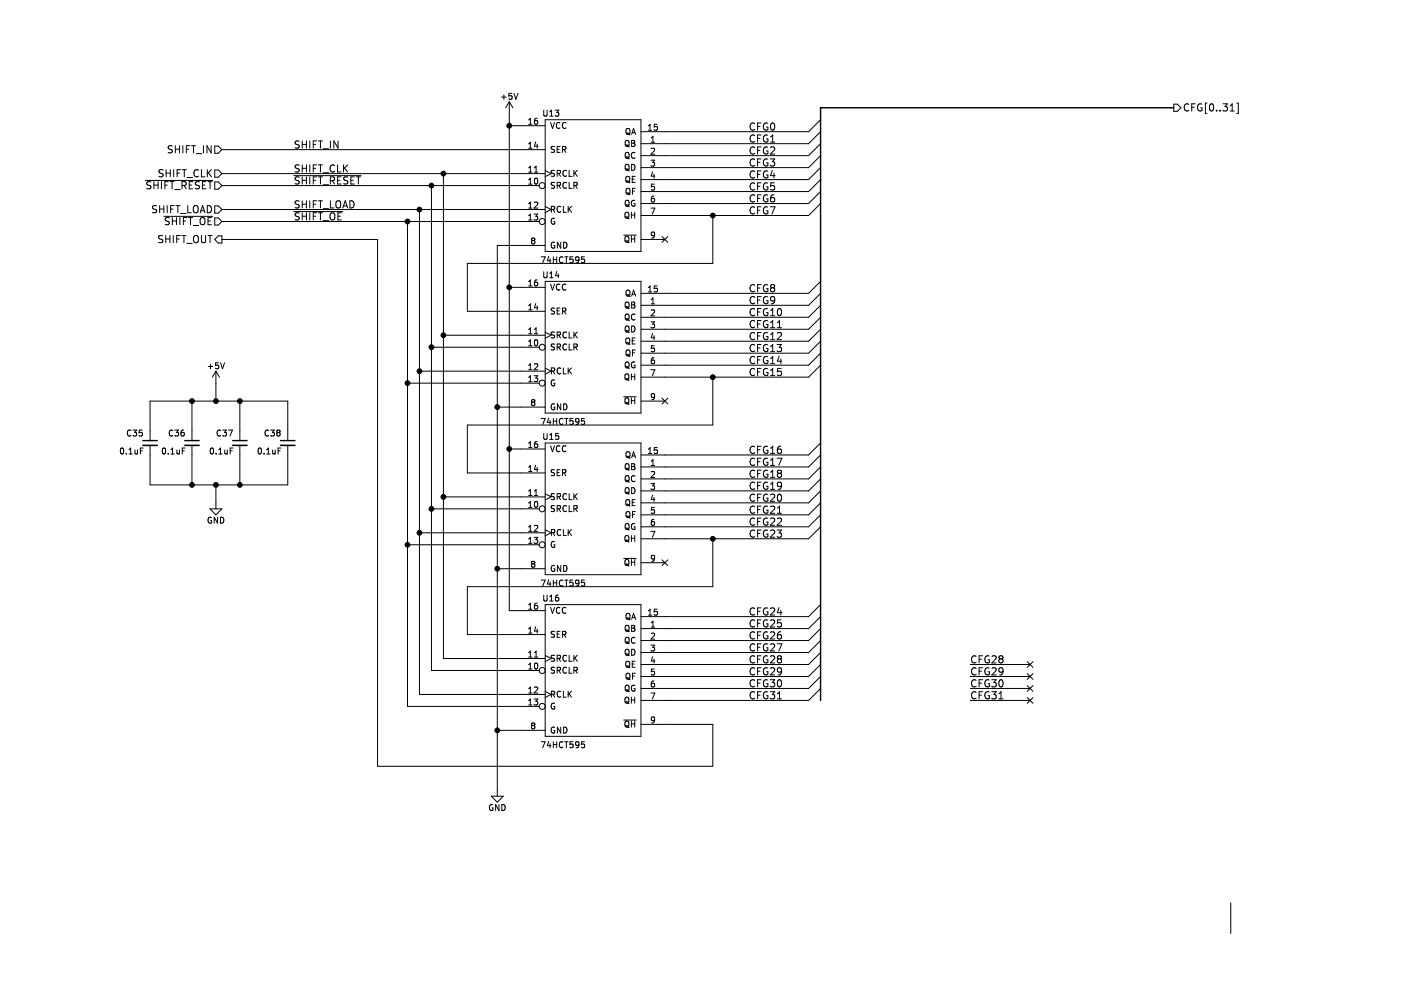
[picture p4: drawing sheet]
EESchema Schematic File Version 2
LIBS:my-maxim
LIBS:my-conn
LIBS:my-gates
LIBS:my-display
LIBS:my-cmos4000
LIBS:my-osc
LIBS:my-interface
LIBS:my-74xx
LIBS:my-ftdi
LIBS:my-microchip
LIBS:my-regul
LIBS:my-power
LIBS:my-nxp
LIBS:my-device
LIBS:squid-cache
EELAYER 25 0
EELAYER END
$Descr A4 11693 8268
encoding utf-8
Sheet 4 11
Title "SERIAL SQUID"
Date "2016-05-02"
Rev "-"
Comp "Tratech Solutions, Inc., Seoul, South Korea"
Comment1 "Email: rclott@tratechsol.com"
Comment2 "Author: Chris Lott"
Comment3 ""
Comment4 ""
$EndDescr
$Comp
L 74HC595 U13
U 1 1
P 4950 1550
F 0 "U13" H 4600 2150 50  0000 C CNN
F 1 "74HCT595" H 4700 925 50  0000 C CNN
F 2 "Housings_SSOP:TSSOP-16_4.4x5mm_Pitch0.65mm" H 4950 1550 50  0001 C CNN
F 3 "" H 4950 1550 50  0000 C CNN
F 4 "10" H 0   0   50  0001 C CNN "FN"
F 5 "IC" H 0   0   50  0001 C CNN "Family"
F 6 "NXP SEMICONDUCTOR" H 0   0   50  0001 C CNN "MFR"
F 7 "74HCT595PW" H 0   0   50  0001 C CNN "PN"
F 8 "Digikey" H 0   0   50  0001 C CNN "VENDOR"
F 9 "568-1561-1-ND" H 0   0   50  0001 C CNN "VSN"
F 10 "74HCT595" H 0   0   50  0001 C CNN "Value"
	1    4950 1550
	1    0    0    -1  
$EndComp
$Comp
L 74HC595 U14
U 1 1
P 4950 2900
F 0 "U14" H 4600 3500 50  0000 C CNN
F 1 "74HCT595" H 4700 2275 50  0000 C CNN
F 2 "Housings_SSOP:TSSOP-16_4.4x5mm_Pitch0.65mm" H 4950 2900 50  0001 C CNN
F 3 "" H 4950 2900 50  0000 C CNN
F 4 "10" H 0   0   50  0001 C CNN "FN"
F 5 "IC" H 0   0   50  0001 C CNN "Family"
F 6 "NXP SEMICONDUCTOR" H 0   0   50  0001 C CNN "MFR"
F 7 "74HCT595PW" H 0   0   50  0001 C CNN "PN"
F 8 "Digikey" H 0   0   50  0001 C CNN "VENDOR"
F 9 "568-1561-1-ND" H 0   0   50  0001 C CNN "VSN"
F 10 "74HCT595" H 0   0   50  0001 C CNN "Value"
	1    4950 2900
	1    0    0    -1  
$EndComp
$Comp
L 74HC595 U15
U 1 1
P 4950 4250
F 0 "U15" H 4600 4850 50  0000 C CNN
F 1 "74HCT595" H 4700 3625 50  0000 C CNN
F 2 "Housings_SSOP:TSSOP-16_4.4x5mm_Pitch0.65mm" H 4950 4250 50  0001 C CNN
F 3 "" H 4950 4250 50  0000 C CNN
F 4 "10" H 0   0   50  0001 C CNN "FN"
F 5 "IC" H 0   0   50  0001 C CNN "Family"
F 6 "NXP SEMICONDUCTOR" H 0   0   50  0001 C CNN "MFR"
F 7 "74HCT595PW" H 0   0   50  0001 C CNN "PN"
F 8 "Digikey" H 0   0   50  0001 C CNN "VENDOR"
F 9 "568-1561-1-ND" H 0   0   50  0001 C CNN "VSN"
F 10 "74HCT595" H 0   0   50  0001 C CNN "Value"
	1    4950 4250
	1    0    0    -1  
$EndComp
$Comp
L 74HC595 U16
U 1 1
P 4950 5600
F 0 "U16" H 4600 6200 50  0000 C CNN
F 1 "74HCT595" H 4700 4975 50  0000 C CNN
F 2 "Housings_SSOP:TSSOP-16_4.4x5mm_Pitch0.65mm" H 4950 5600 50  0001 C CNN
F 3 "" H 4950 5600 50  0000 C CNN
F 4 "10" H 0   0   50  0001 C CNN "FN"
F 5 "IC" H 0   0   50  0001 C CNN "Family"
F 6 "NXP SEMICONDUCTOR" H 0   0   50  0001 C CNN "MFR"
F 7 "74HCT595PW" H 0   0   50  0001 C CNN "PN"
F 8 "Digikey" H 0   0   50  0001 C CNN "VENDOR"
F 9 "568-1561-1-ND" H 0   0   50  0001 C CNN "VSN"
F 10 "74HCT595" H 0   0   50  0001 C CNN "Value"
	1    4950 5600
	1    0    0    -1  
$EndComp
$Comp
L +5V #PWR053
U 1 1
P 4250 950
F 0 "#PWR053" H 4250 800 50  0001 C CNN
F 1 "+5V" H 4250 1090 50  0000 C CNN
F 2 "" H 4250 950 50  0000 C CNN
F 3 "" H 4250 950 50  0000 C CNN
	1    4250 950 
	1    0    0    -1  
$EndComp
$Comp
L GND #PWR054
U 1 1
P 4150 6600
F 0 "#PWR054" H 4150 6350 50  0001 C CNN
F 1 "GND" H 4150 6450 50  0000 C CNN
F 2 "" H 4150 6600 50  0000 C CNN
F 3 "" H 4150 6600 50  0000 C CNN
	1    4150 6600
	1    0    0    -1  
$EndComp
$Comp
L C_Small C35
U 1 1
P 1250 3700
F 0 "C35" H 1050 3750 50  0000 L BNN
F 1 "0.1uF" H 1200 3600 50  0000 R BNN
F 2 "Capacitors_SMD:C_0805_HandSoldering" H 1250 3700 50  0001 C CNN
F 3 "" H 1250 3700 50  0000 C CNN
F 4 "25" H 0   0   50  0001 C CNN "FN"
F 5 "CAP" H 0   0   50  0001 C CNN "Family"
F 6 "KEMET" H 0   0   50  0001 C CNN "MFR"
F 7 "C0805C104K5RACTU" H 0   0   50  0001 C CNN "PN"
F 8 "Digikey" H 0   0   50  0001 C CNN "VENDOR"
F 9 "399-1170-1-ND" H 0   0   50  0001 C CNN "VSN"
F 10 "0.1uF" H 0   0   50  0001 C CNN "Value"
	1    1250 3700
	1    0    0    -1  
$EndComp
$Comp
L C_Small C36
U 1 1
P 1600 3700
F 0 "C36" H 1400 3750 50  0000 L BNN
F 1 "0.1uF" H 1550 3600 50  0000 R BNN
F 2 "Capacitors_SMD:C_0805_HandSoldering" H 1600 3700 50  0001 C CNN
F 3 "" H 1600 3700 50  0000 C CNN
F 4 "25" H 0   0   50  0001 C CNN "FN"
F 5 "CAP" H 0   0   50  0001 C CNN "Family"
F 6 "KEMET" H 0   0   50  0001 C CNN "MFR"
F 7 "C0805C104K5RACTU" H 0   0   50  0001 C CNN "PN"
F 8 "Digikey" H 0   0   50  0001 C CNN "VENDOR"
F 9 "399-1170-1-ND" H 0   0   50  0001 C CNN "VSN"
F 10 "0.1uF" H 0   0   50  0001 C CNN "Value"
	1    1600 3700
	1    0    0    -1  
$EndComp
$Comp
L C_Small C37
U 1 1
P 2000 3700
F 0 "C37" H 1800 3750 50  0000 L BNN
F 1 "0.1uF" H 1950 3600 50  0000 R BNN
F 2 "Capacitors_SMD:C_0805_HandSoldering" H 2000 3700 50  0001 C CNN
F 3 "" H 2000 3700 50  0000 C CNN
F 4 "25" H 0   0   50  0001 C CNN "FN"
F 5 "CAP" H 0   0   50  0001 C CNN "Family"
F 6 "KEMET" H 0   0   50  0001 C CNN "MFR"
F 7 "C0805C104K5RACTU" H 0   0   50  0001 C CNN "PN"
F 8 "Digikey" H 0   0   50  0001 C CNN "VENDOR"
F 9 "399-1170-1-ND" H 0   0   50  0001 C CNN "VSN"
F 10 "0.1uF" H 0   0   50  0001 C CNN "Value"
	1    2000 3700
	1    0    0    -1  
$EndComp
$Comp
L C_Small C38
U 1 1
P 2400 3700
F 0 "C38" H 2200 3750 50  0000 L BNN
F 1 "0.1uF" H 2350 3600 50  0000 R BNN
F 2 "Capacitors_SMD:C_0805_HandSoldering" H 2400 3700 50  0001 C CNN
F 3 "" H 2400 3700 50  0000 C CNN
F 4 "25" H 0   0   50  0001 C CNN "FN"
F 5 "CAP" H 0   0   50  0001 C CNN "Family"
F 6 "KEMET" H 0   0   50  0001 C CNN "MFR"
F 7 "C0805C104K5RACTU" H 0   0   50  0001 C CNN "PN"
F 8 "Digikey" H 0   0   50  0001 C CNN "VENDOR"
F 9 "399-1170-1-ND" H 0   0   50  0001 C CNN "VSN"
F 10 "0.1uF" H 0   0   50  0001 C CNN "Value"
	1    2400 3700
	1    0    0    -1  
$EndComp
$Comp
L GND #PWR055
U 1 1
P 1800 4200
F 0 "#PWR055" H 1800 3950 50  0001 C CNN
F 1 "GND" H 1800 4050 50  0000 C CNN
F 2 "" H 1800 4200 50  0000 C CNN
F 3 "" H 1800 4200 50  0000 C CNN
	1    1800 4200
	1    0    0    -1  
$EndComp
$Comp
L +5V #PWR056
U 1 1
P 1800 3200
F 0 "#PWR056" H 1800 3050 50  0001 C CNN
F 1 "+5V" H 1800 3340 50  0000 C CNN
F 2 "" H 1800 3200 50  0000 C CNN
F 3 "" H 1800 3200 50  0000 C CNN
	1    1800 3200
	1    0    0    -1  
$EndComp
Text Label 2450 1250 0    60   ~ 0
SHIFT_IN
Text Label 2450 1450 0    60   ~ 0
SHIFT_CLK
Text Label 2450 1750 0    60   ~ 0
SHIFT_LOAD
Text Label 2450 1550 0    60   ~ 0
~SHIFT_RESET
Text Label 2450 1850 0    60   ~ 0
~SHIFT_OE
Text Label 6250 1100 0    60   ~ 0
CFG0
Text Label 6250 1200 0    60   ~ 0
CFG1
Text Label 6250 1300 0    60   ~ 0
CFG2
Text Label 6250 1400 0    60   ~ 0
CFG3
Text Label 6250 1500 0    60   ~ 0
CFG4
Text Label 6250 1600 0    60   ~ 0
CFG5
Text Label 6250 1700 0    60   ~ 0
CFG6
Text Label 6250 1800 0    60   ~ 0
CFG7
Text Label 6250 2450 0    60   ~ 0
CFG8
Text Label 6250 2550 0    60   ~ 0
CFG9
Text Label 6250 2650 0    60   ~ 0
CFG10
Text Label 6250 2750 0    60   ~ 0
CFG11
Text Label 6250 2850 0    60   ~ 0
CFG12
Text Label 6250 2950 0    60   ~ 0
CFG13
Text Label 6250 3050 0    60   ~ 0
CFG14
Text Label 6250 3150 0    60   ~ 0
CFG15
Text Label 6250 3800 0    60   ~ 0
CFG16
Text Label 6250 3900 0    60   ~ 0
CFG17
Text Label 6250 4000 0    60   ~ 0
CFG18
Text Label 6250 4100 0    60   ~ 0
CFG19
Text Label 6250 4200 0    60   ~ 0
CFG20
Text Label 6250 4300 0    60   ~ 0
CFG21
Text Label 6250 4400 0    60   ~ 0
CFG22
Text Label 6250 4500 0    60   ~ 0
CFG23
Text Label 6250 5150 0    60   ~ 0
CFG24
Text Label 6250 5250 0    60   ~ 0
CFG25
Text Label 6250 5350 0    60   ~ 0
CFG26
Text Label 6250 5450 0    60   ~ 0
CFG27
Text Label 6250 5550 0    60   ~ 0
CFG28
Text Label 6250 5650 0    60   ~ 0
CFG29
Text Label 6250 5750 0    60   ~ 0
CFG30
Text Label 6250 5850 0    60   ~ 0
CFG31
Text HLabel 9800 900  2    60   Output ~ 0
CFG[0..31]
Text HLabel 1850 1250 0    60   Input ~ 0
SHIFT_IN
Text HLabel 1850 1450 0    60   Input ~ 0
SHIFT_CLK
Text HLabel 1850 1550 0    60   Input ~ 0
~SHIFT_RESET
Text HLabel 1850 1750 0    60   Input ~ 0
SHIFT_LOAD
Text HLabel 1850 1850 0    60   Input ~ 0
~SHIFT_OE
Text HLabel 1850 2000 0    60   Output ~ 0
SHIFT_OUT
Text Label 8100 5550 0    60   ~ 0
CFG28
Text Label 8100 5650 0    60   ~ 0
CFG29
Text Label 8100 5750 0    60   ~ 0
CFG30
Text Label 8100 5850 0    60   ~ 0
CFG31
Wire Wire Line
	1850 1250 4350 1250
Wire Wire Line
	1850 1450 4350 1450
Wire Wire Line
	1850 1750 4350 1750
Wire Wire Line
	1850 1550 4350 1550
Wire Wire Line
	1850 1850 4350 1850
Wire Wire Line
	3900 2600 4350 2600
Wire Wire Line
	4350 2800 3700 2800
Wire Wire Line
	4350 2900 3600 2900
Wire Wire Line
	4350 3100 3500 3100
Wire Wire Line
	4350 3200 3400 3200
Wire Wire Line
	3900 3950 4350 3950
Wire Wire Line
	3700 4150 4350 4150
Wire Wire Line
	3600 4250 4350 4250
Wire Wire Line
	3500 4450 4350 4450
Wire Wire Line
	3400 4550 4350 4550
Wire Wire Line
	3900 5300 4350 5300
Wire Wire Line
	3700 5500 4350 5500
Wire Wire Line
	3600 5600 4350 5600
Wire Wire Line
	3500 5800 4350 5800
Wire Wire Line
	3400 5900 4350 5900
Wire Wire Line
	3900 2600 3900 2200
Wire Wire Line
	3900 2200 5950 2200
Wire Wire Line
	5550 1800 6750 1800
Wire Wire Line
	5950 2200 5950 1800
Wire Wire Line
	5550 3150 6750 3150
Wire Wire Line
	5950 3150 5950 3550
Wire Wire Line
	5950 3550 3900 3550
Wire Wire Line
	3900 3550 3900 3950
Wire Wire Line
	5550 4500 6750 4500
Wire Wire Line
	5950 4500 5950 4900
Wire Wire Line
	5950 4900 3900 4900
Wire Wire Line
	3900 4900 3900 5300
Wire Wire Line
	3400 1850 3400 5900
Wire Wire Line
	3500 1750 3500 5800
Wire Wire Line
	3600 1550 3600 5600
Wire Wire Line
	3700 1450 3700 5500
Wire Bus Line
	6850 900  6850 5850
Wire Bus Line
	6850 900  9800 900 
Wire Wire Line
	5550 1100 6750 1100
Wire Wire Line
	5550 1200 6750 1200
Wire Wire Line
	5550 1300 6750 1300
Wire Wire Line
	5550 1400 6750 1400
Wire Wire Line
	5550 1500 6750 1500
Wire Wire Line
	5550 1600 6750 1600
Wire Wire Line
	5550 1700 6750 1700
Wire Wire Line
	5550 2450 6750 2450
Wire Wire Line
	5550 2550 6750 2550
Wire Wire Line
	5550 2650 6750 2650
Wire Wire Line
	5550 2750 6750 2750
Wire Wire Line
	5550 2850 6750 2850
Wire Wire Line
	5550 2950 6750 2950
Wire Wire Line
	5550 3050 6750 3050
Wire Wire Line
	5550 3800 6750 3800
Wire Wire Line
	5550 3900 6750 3900
Wire Wire Line
	5550 4000 6750 4000
Wire Wire Line
	5550 4100 6750 4100
Wire Wire Line
	5550 4200 6750 4200
Wire Wire Line
	5550 4300 6750 4300
Wire Wire Line
	5550 4400 6750 4400
Wire Wire Line
	5550 5850 6750 5850
Wire Wire Line
	5550 5150 6750 5150
Wire Wire Line
	5550 5250 6750 5250
Wire Wire Line
	5550 5350 6750 5350
Wire Wire Line
	5550 5450 6750 5450
Wire Wire Line
	5550 5550 6750 5550
Wire Wire Line
	5550 5650 6750 5650
Wire Wire Line
	5550 5750 6750 5750
Wire Wire Line
	5550 6050 5950 6050
Wire Wire Line
	5950 6050 5950 6400
Wire Wire Line
	5950 6400 3150 6400
Wire Wire Line
	3150 6400 3150 2000
Wire Wire Line
	3150 2000 1850 2000
Wire Wire Line
	8100 5850 8600 5850
Wire Wire Line
	8100 5550 8600 5550
Wire Wire Line
	8100 5650 8600 5650
Wire Wire Line
	8100 5750 8600 5750
Wire Wire Line
	4350 1050 4250 1050
Wire Wire Line
	4250 950  4250 5100
Wire Wire Line
	4250 5100 4350 5100
Wire Wire Line
	4350 2400 4250 2400
Wire Wire Line
	4350 3750 4250 3750
Wire Wire Line
	4150 6100 4350 6100
Wire Wire Line
	4150 2050 4150 6600
Wire Wire Line
	4350 2050 4150 2050
Wire Wire Line
	4350 3400 4150 3400
Wire Wire Line
	4350 4750 4150 4750
Wire Wire Line
	1250 4050 2400 4050
Wire Wire Line
	1250 3800 1250 4050
Wire Wire Line
	1250 3600 1250 3350
Wire Wire Line
	1250 3350 2400 3350
Wire Wire Line
	1600 3600 1600 3350
Wire Wire Line
	2000 3600 2000 3350
Wire Wire Line
	2400 3350 2400 3600
Wire Wire Line
	1600 3800 1600 4050
Wire Wire Line
	2000 3800 2000 4050
Wire Wire Line
	2400 4050 2400 3800
Wire Wire Line
	1800 4050 1800 4200
Wire Wire Line
	1800 3200 1800 3350
Entry Wire Line
	6750 1100 6850 1000
Entry Wire Line
	6750 1200 6850 1100
Entry Wire Line
	6750 1300 6850 1200
Entry Wire Line
	6750 1400 6850 1300
Entry Wire Line
	6750 1500 6850 1400
Entry Wire Line
	6750 1600 6850 1500
Entry Wire Line
	6750 1700 6850 1600
Entry Wire Line
	6750 1800 6850 1700
Entry Wire Line
	6750 2450 6850 2350
Entry Wire Line
	6750 2550 6850 2450
Entry Wire Line
	6750 2650 6850 2550
Entry Wire Line
	6750 2750 6850 2650
Entry Wire Line
	6750 2850 6850 2750
Entry Wire Line
	6750 2950 6850 2850
Entry Wire Line
	6750 3050 6850 2950
Entry Wire Line
	6750 3150 6850 3050
Entry Wire Line
	6750 3800 6850 3700
Entry Wire Line
	6750 3900 6850 3800
Entry Wire Line
	6750 4000 6850 3900
Entry Wire Line
	6750 4100 6850 4000
Entry Wire Line
	6750 4200 6850 4100
Entry Wire Line
	6750 4300 6850 4200
Entry Wire Line
	6750 4400 6850 4300
Entry Wire Line
	6750 4500 6850 4400
Entry Wire Line
	6750 5150 6850 5050
Entry Wire Line
	6750 5250 6850 5150
Entry Wire Line
	6750 5350 6850 5250
Entry Wire Line
	6750 5450 6850 5350
Entry Wire Line
	6750 5550 6850 5450
Entry Wire Line
	6750 5650 6850 5550
Entry Wire Line
	6750 5750 6850 5650
Entry Wire Line
	6750 5850 6850 5750
Connection ~ 3400 4550
Connection ~ 3400 1850
Connection ~ 3400 3200
Connection ~ 3500 4450
Connection ~ 3600 4250
Connection ~ 3700 4150
Connection ~ 3500 1750
Connection ~ 3500 3100
Connection ~ 3600 1550
Connection ~ 3600 2900
Connection ~ 3700 1450
Connection ~ 3700 2800
Connection ~ 5950 1800
Connection ~ 5950 3150
Connection ~ 5950 4500
Connection ~ 4250 1050
Connection ~ 4250 2400
Connection ~ 4250 3750
Connection ~ 4150 6100
Connection ~ 4150 3400
Connection ~ 4150 4750
Connection ~ 1600 3350
Connection ~ 2000 3350
Connection ~ 1600 4050
Connection ~ 2000 4050
Connection ~ 1800 4050
Connection ~ 1800 3350
NoConn ~ 5550 2000
NoConn ~ 5550 3350
NoConn ~ 5550 4700
NoConn ~ 8600 5550
NoConn ~ 8600 5650
NoConn ~ 8600 5750
NoConn ~ 8600 5850
$EndSCHEMATC
